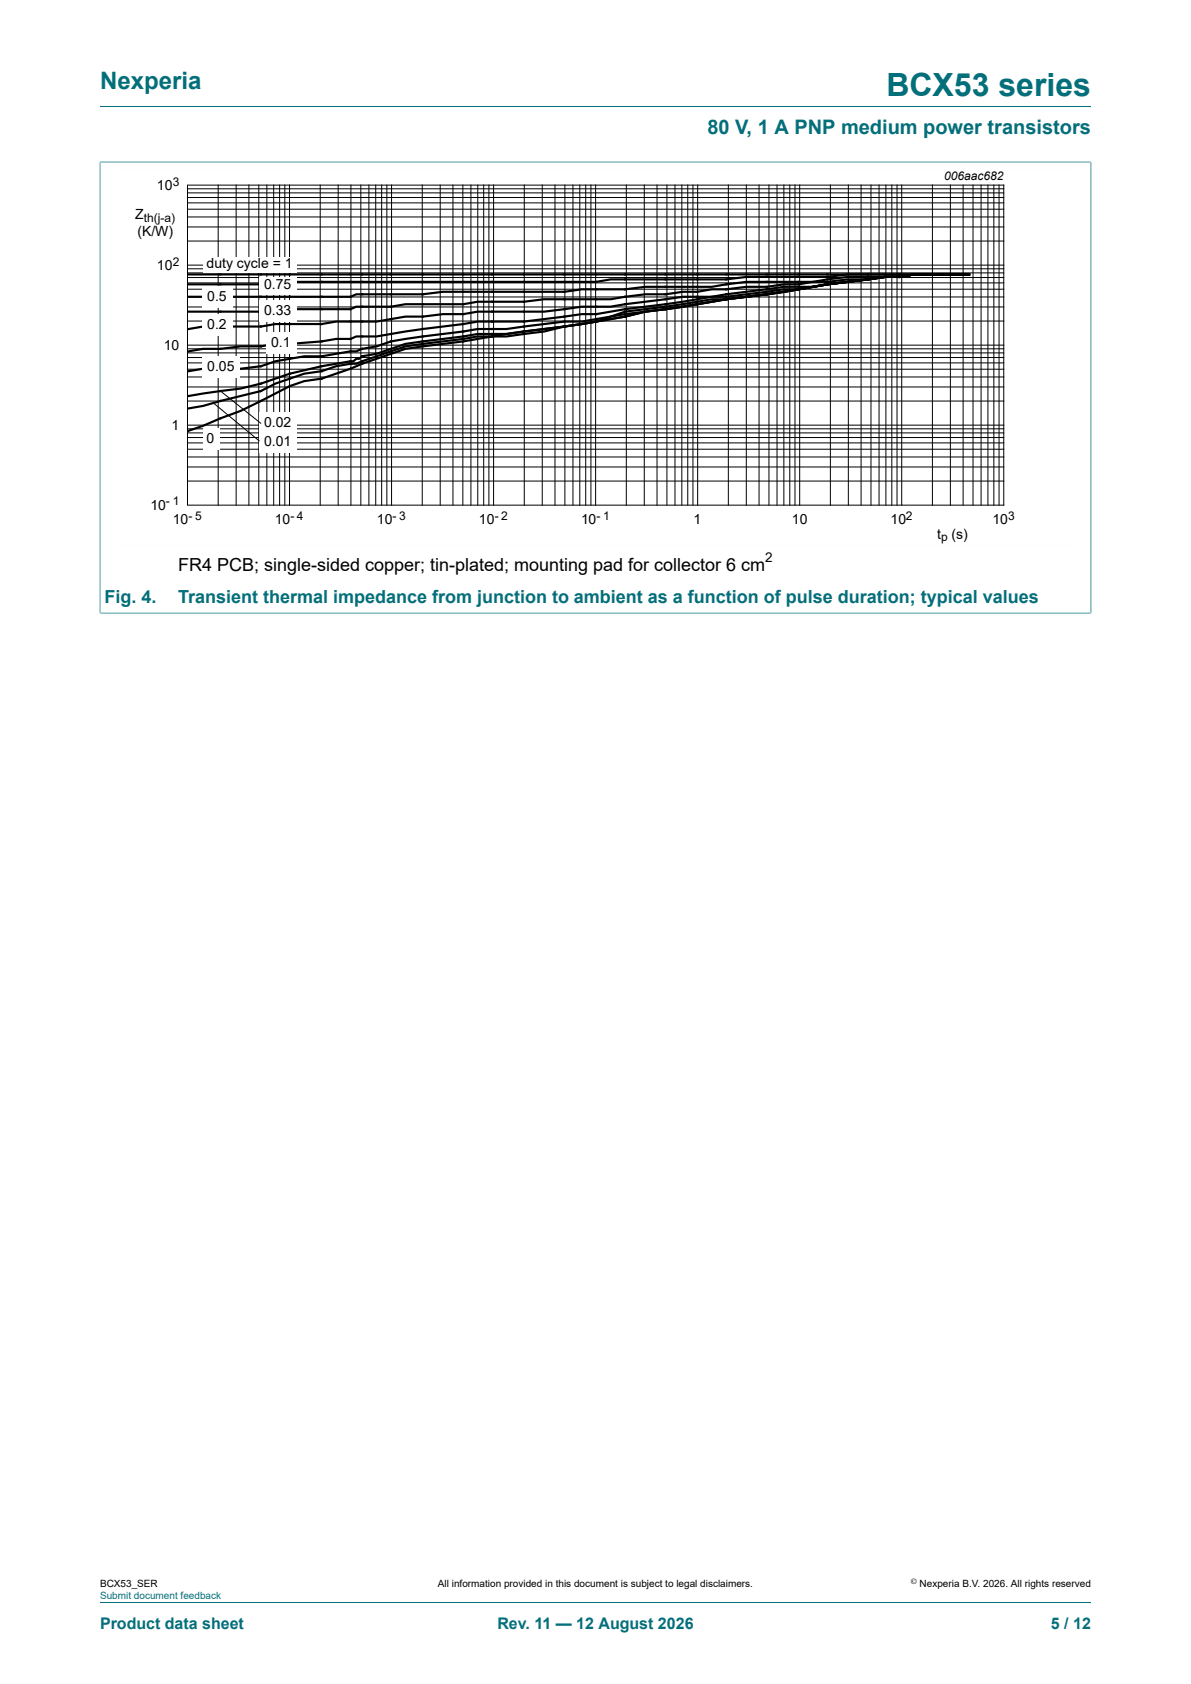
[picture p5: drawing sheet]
<svg xmlns="http://www.w3.org/2000/svg" width="210mm" height="297mm" viewBox="0 0 210 297" stroke-linecap="round" stroke-linejoin="round" font-family="sans-serif">
<path d="M17.6 18.8h174.8M17.6 28.6h174.8M17.6 28.5v79.7M192.4 28.5v79.7M17.6 108.1h174.8" fill="none" stroke="#036f7b" stroke-width=".18"/>
<path d="M20.4 29.8h169.3v66.3h-169.3z" fill="none" stroke="#fefefe" stroke-width=".18"/>
<g fill="none" stroke="#000" stroke-width=".18">
<path d="M33.1 32.6h143.9v56.5h-143.9zM33.1 38.3h143.9M33.1 36.9h143.9M33.1 35.8h143.9M33.1 34.8h143.9M33.1 34h143.9M33.1 33.3h143.9M38.5 32.6v56.5M41.6 32.6v56.5M43.9 32.6v56.5M45.6 32.6v56.5M47.1 32.6v56.5"/>
<path d="M48.3 32.6v56.5M49.3 32.6v56.5M50.2 32.6v56.5M51 32.6v56.5M56.5 32.6v56.5M59.6 32.6v56.5M61.9 32.6v56.5M63.6 32.6v56.5M65 32.6v56.5M66.2 32.6v56.5M67.3 32.6v56.5M68.2 32.6v56.5"/>
<path d="M69 32.6v56.5M74.5 32.6v56.5M77.6 32.6v56.5M79.9 32.6v56.5M81.6 32.6v56.5M83 32.6v56.5M84.2 32.6v56.5M85.3 32.6v56.5M86.2 32.6v56.5M87 32.6v56.5M92.4 32.6v56.5M95.6 32.6v56.5"/>
<path d="M97.9 32.6v56.5M99.6 32.6v56.5M101 32.6v56.5M102.2 32.6v56.5M103.3 32.6v56.5M104.2 32.6v56.5M105 32.6v56.5M110.4 32.6v56.5M113.6 32.6v56.5M115.8 32.6v56.5M117.6 32.6v56.5M119 32.6v56.5"/>
<path d="M120.2 32.6v56.5M121.3 32.6v56.5M122.2 32.6v56.5M123 32.6v56.5M128.4 32.6v56.5M131.6 32.6v56.5M133.8 32.6v56.5M135.6 32.6v56.5M137 32.6v56.5M138.2 32.6v56.5M139.3 32.6v56.5M140.2 32.6v56.5"/>
<path d="M141 32.6v56.5M146.4 32.6v56.5M149.6 32.6v56.5M151.8 32.6v56.5M153.6 32.6v56.5M155 32.6v56.5M156.2 32.6v56.5M157.2 32.6v56.5M158.2 32.6v56.5M159 32.6v56.5M164.4 32.6v56.5M167.6 32.6v56.5"/>
<path d="M169.8 32.6v56.5M171.6 32.6v56.5M173 32.6v56.5M174.2 32.6v56.5M175.2 32.6v56.5M176.2 32.6v56.5M33.1 56.6h143.9M33.1 54.1h143.9M33.1 52.4h143.9M33.1 51h143.9M33.1 49.9h143.9M33.1 48.9h143.9"/>
<path d="M33.1 48.1h143.9M33.1 47.4h143.9M33.1 46.8h143.9M33.1 42.5h143.9M33.1 40h143.9M33.1 79.2h143.9M33.1 78.1h143.9M33.1 77.2h143.9M33.1 76.3h143.9M33.1 75.6h143.9M33.1 75h143.9M33.1 70.7h143.9"/>
<path d="M33.1 68.2h143.9M33.1 66.5h143.9M33.1 65.1h143.9M33.1 64h143.9M33.1 63.1h143.9M33.1 62.2h143.9M33.1 61.5h143.9M33.1 60.9h143.9M33.1 84.8h143.9M33.1 82.4h143.9M33.1 80.6h143.9"/>
</g>
<g fill="none" stroke="#000" stroke-width=".38">
<path d="M33.3 48.4h119.7M86.8 59.3h-2.6l-12.7 1.8-8.7 3.1h-1l-2.5 .4-2.6 .9-3.1 .4-5 1.8-2.6 1.3-10.2 2.6-2.5 .4M86.8 59.3a128.9 128.9 0 0 1-12.3 1.8l-3 .4-2.6 .9a51.5 51.5 0 0 0-7.1 2.6l-5.1 1.8-3.1 .4-2.5 .9-8.7 4.4-3.5 1.3-3.1 1.3-2.5 .9M92.4 58.5l-3.1 .4h-5.1l-12.7 1.8-5.1 1.7-2.6 .4-.5 .5h-.5l-.5 .4a67.9 67.9 0 0 0-16.3 4l-3.6 .8-9.1 1.3M92.4 58.5l-5.6 .8M99.5 57.6l-7.1 .9M99.5 57.6l-3.6 .9-6.6 .8h-2.5M105.1 56.7l-5.6 .9M117.4 54.5l-7.2 .9-2.5 .4-2.6 .9M117.4 54.5l-3.6 .5-3.6 .8-5.1 .9M128.1 52.8h-2.6l-5.1 .9-10.2 1.3-2.5 .8-5.1 .9h-3.1l-10.2 1.3h-5.1l-12.7 1.8-2.6 .4-2.5 .9-2.6 .4-1 .5h-1l-5.1 .8h-3.1l-5 .9-2.6 .9-3.6 .4h-6.6l-2.5 .5M128.1 52.8l-10.7 1.7"/>
<path d="M140.8 51h-2.6l-10.1 1.3h-2.6l-8.1 1.4a128.5 128.5 0 0 0-12.3 1.7h-2.5l-10.2 1.3h-8.2l-12.7 1.8-5.1 .8h-3.6l-1 .5h-2.5l-2.6 .4-5.6 .5h-2.5l-2.6 .4h-3.6l-3.5 .4h-3.1l-2.5 .5M140.8 51l-5.6 .9-7.1 .9M145.9 50.1l-2.6 .5h-5.1l-12.7 1.7h-5.1l-12.7 1.8h-5.1l-6.7 .9h-11.7l-2.5 .4h-3.6l-3.6 .4h-3l-5.1 .9h-7.1l-2.6 .5h-8.1l-2.6 .4h-10.2l-2.5 .4M145.9 50.1l-5.1 .9M153 48.4h10.7M153 48.4h-3.5l-3.6 .4h-14.3l-3.5 .5h-20.4l-2.6 .4h-56.5l-2.6 .4h-12.7M153 49.3h-3.5l-3.6 .4h-2.6l-2.5 .4h-2.6l-3 .5h-3.6l-3.5 .4h-2.6l-2.5 .5h-2.6l-3 .4h-3.6l-6.1 .9h-11.8l-3.5 .4h-8.2l-2.5 .5h-10.2l-2.6 .4h-6.1l-1 .4h-13.2l-2.6 .5h-12.7M153 49.3l-7.1 .8M158.6 48.8h-9.1l-6.2 .9h-11.7l-6.1 .9h-11.7l-3.6 .4h-7.6l-3.1 .5h-21.4l-3.6 .4h-11.7l-1 .4h-28.5M158.6 48.8h-2.5l-3.1 .5M163.7 48.4h7.2M163.7 48.4h-2.5l-2.6 .4"/>
</g>
<g fill="#fefefe">
<path d="M35.7 75.5h3v3.8h-3z"/>
<path d="M35.7 45.3h16.6v2.7h-16.6z"/>
<path d="M45.8 76h6.5v3.8h-6.5z"/>
<path d="M35.7 62.8h6.6v3.8h-6.6z"/>
<path d="M47 58.6h5.3v3.7h-5.3z"/>
<path d="M35.7 55.5h5.4v3.7h-5.4z"/>
<path d="M45.8 52.9h6.5v3.7h-6.5z"/>
<path d="M35.7 50.4h5.4v3.8h-5.4z"/>
<path d="M45.8 48.8h6.5v3.1h-6.5z"/>
<path d="M45.8 72.7h6.5v3.7h-6.5z"/>
</g>
<path d="M37.6 71l8.2 6.8M38.9 69l7.1 5.7" fill="none" stroke="#000" stroke-width=".18"/>
<path d="M17.6 28.6v79.5M17.7 28.6h174.6M192.4 28.6v79.5M17.7 108.1h174.6M17.6 282.6h174.8" fill="none" stroke="#036f7b" stroke-width=".18"/>
<text font-size="5.6" fill="#036f7b" x="156.3" y="16.8">BCX53 series</text>
<text font-size="4.2" fill="#036f7b" x="17.6" y="15.6">Nexperia</text>
<text font-size="3.5" fill="#036f7b" x="124.7" y="23.7">80 V, 1 A PNP medium power transistors</text>
<text font-size="3.2" x="31.4" y="100.7">FR4 PCB; single-sided copper; tin-plated; mounting pad for collector 6 cm</text>
<g font-size="3.2" fill="#036f7b">
<text x="18.4" y="106.3">Fig. 4.</text>
<text x="31.4" y="106.3">Transient thermal impedance from junction to ambient as a function of pulse duration; typical values</text>
</g>
<g font-size="2.8" fill="#036f7b">
<text x="17.6" y="287.2">Product data sheet</text>
<text x="87.7" y="287.2">Rev. 11 — 12 August 2026</text>
<text x="185.3" y="287.2">5 / 12</text>
</g>
<g font-size="2.5">
<text x="27.7" y="33.4">10</text>
<text x="23.9" y="38.7">Z</text>
<text x="24.2" y="41.6">(K/W)</text>
<text x="27.7" y="47.5">10</text>
<text x="36.4" y="47.3">duty cycle = 1</text>
<text x="36.6" y="53">0.5</text>
<text x="46.6" y="51">0.75</text>
<text x="36.6" y="58.1">0.2</text>
<text x="46.6" y="55.5">0.33</text>
<text x="28.9" y="61.7">10</text>
<text x="36.6" y="65.5">0.05</text>
<text x="47.8" y="61.2">0.1</text>
<text x="30.3" y="75.8">1</text>
<text x="46.6" y="75.2">0.02</text>
<text x="36.4" y="78.2">0</text>
<text x="46.6" y="78.6">0.01</text>
<text x="26.5" y="89.9">10</text>
<text x="30.5" y="92.4">10</text>
<text x="48.5" y="92.4">10</text>
<text x="66.5" y="92.4">10</text>
<text x="84.4" y="92.4">10</text>
<text x="102.5" y="92.4">10</text>
<text x="122.3" y="92.4">1</text>
<text x="139.6" y="92.4">10</text>
<text x="157" y="92.4">10</text>
<text x="165.3" y="95">t</text>
<text x="167.8" y="95">(s)</text>
<text x="175" y="92.4">10</text>
</g>
<text font-size="2.4" x="134.9" y="99">2</text>
<g font-size="2.1">
<text x="30.5" y="32.8">3</text>
<text x="166.5" y="31.8">006aac682</text>
<text x="25.4" y="39.2">th(j-a)</text>
<text x="30.5" y="46.8">2</text>
<text x="29.2" y="89.1">- 1</text>
<text x="33.2" y="91.7">- 5</text>
<text x="51.2" y="91.7">- 4</text>
<text x="69.2" y="91.7">- 3</text>
<text x="87.2" y="91.7">- 2</text>
<text x="105.2" y="91.7">- 1</text>
<text x="159.7" y="91.7">2</text>
<text x="166" y="95.5">p</text>
<text x="177.8" y="91.7">3</text>
</g>
<g font-size="1.8">
<text x="17.6" y="279.9">BCX53_SER</text>
<text x="77.2" y="279.9">All information provided in this document is subject to legal disclaimers.</text>
<text x="162.2" y="279.9">Nexperia B.V. 2026. All rights reserved</text>
</g>
<text font-size="1.8" fill="#00f" x="17.6" y="282">Submit document feedback</text>
<text font-size="1.4" x="160.6" y="279.4">©</text>
</svg>
